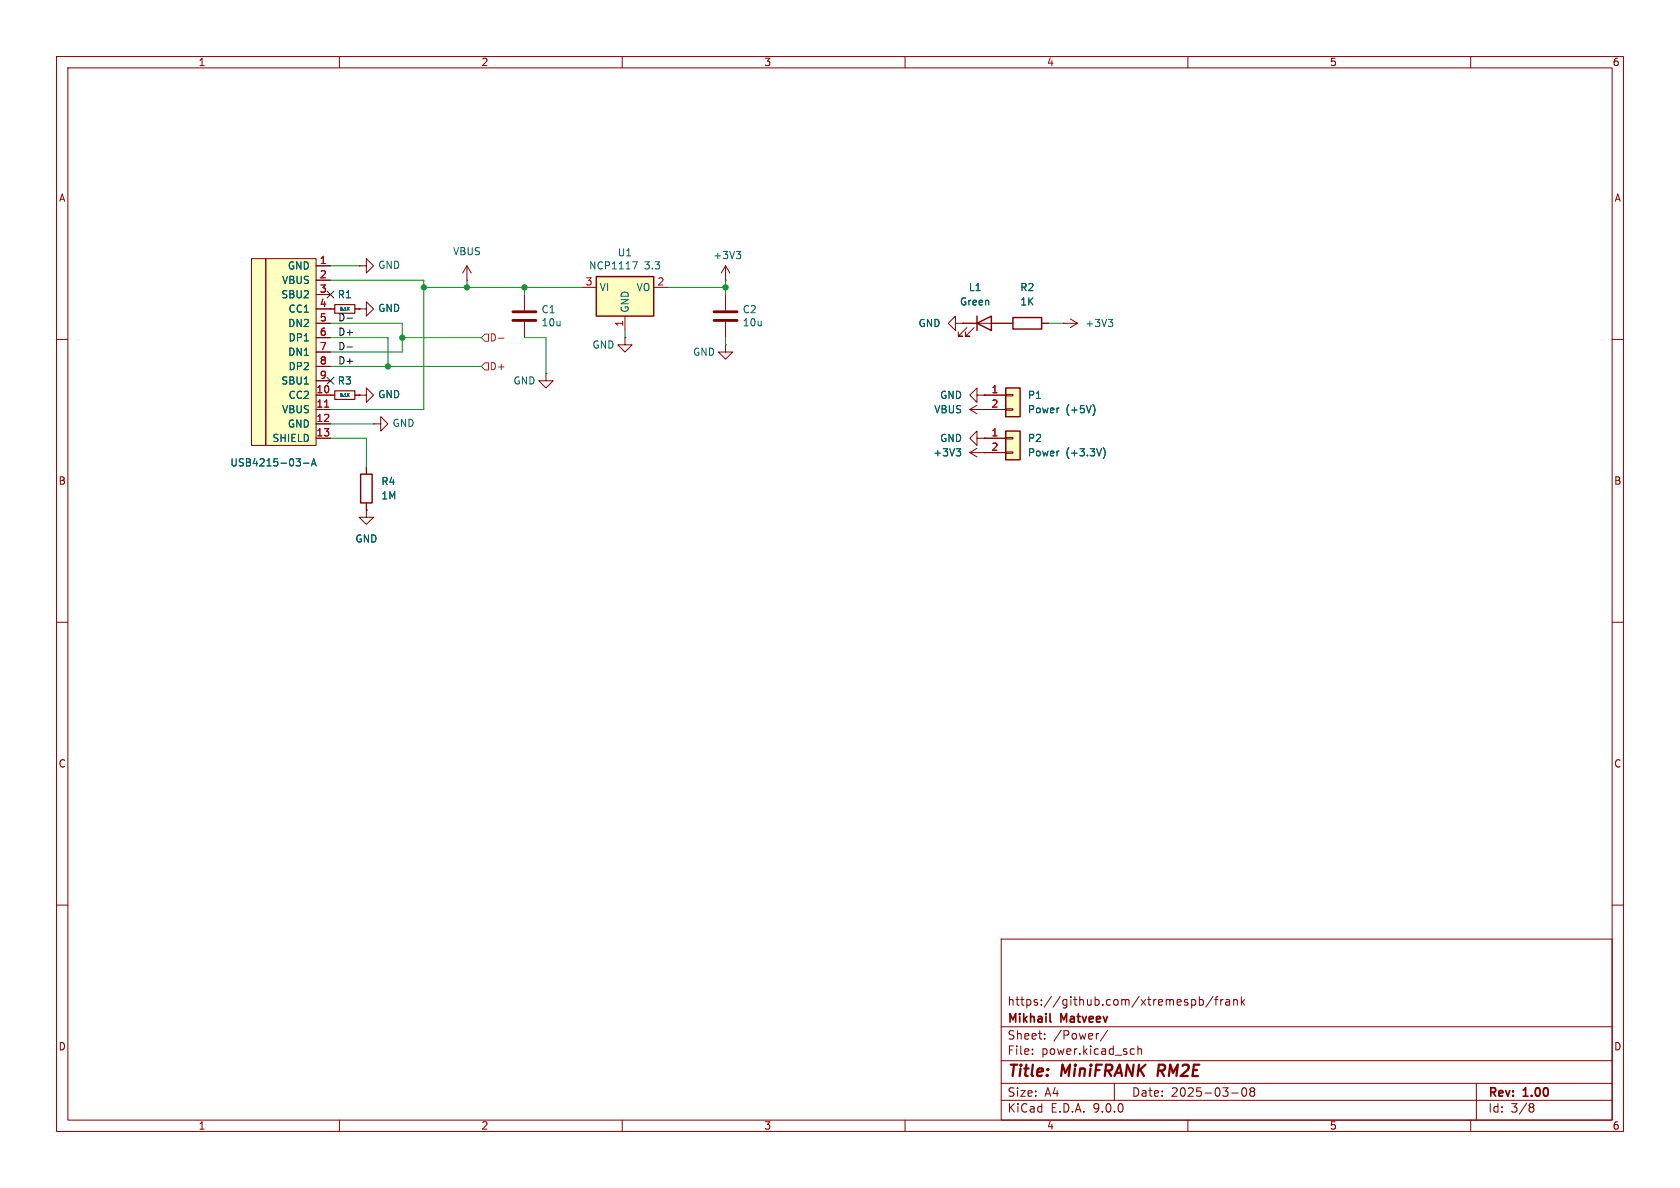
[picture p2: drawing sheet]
<svg xmlns="http://www.w3.org/2000/svg" width="297mm" height="210mm" viewBox="0 0 297 210" stroke-linecap="round" stroke-linejoin="round" font-family="sans-serif">
<g fill="none" stroke="#840000" stroke-width=".18">
<path d="M10 10h277v190h-277zM12 12h273v186h-273zM60 10v2M110 10v2M160 10v2M210 10v2M260 10v2M10 60h2M285 60h2M10 110h2M285 110h2M10 160h2"/>
<path d="M177 166h108v32h-108zM210.7 176.8l.4-.1 .3 .3v.4l-.2 .2h-.5M212 176.8l.5-.1 .2 .3v.4l-.1 .2h-.6M212 176.2v1.5M214.5 176.1l-1.3 2M214.7 176.7h.6M215.3 176.2l-.3 .2v1.3M215.8 176.7v1M216.2 176.7l-.2 .1-.2 .2M216.7 176.8h.6l.1 .9M217.4 177.1h-.5a.29 .29 0 0 0-.2 .3 .29 .29 0 0 0 .2 .3l.5-.1M218.1 176.8l.2-.1 .4 .1v.9"/>
<path d="M218.1 176.7v1M219.5 176.2v1.5M219.6 177.1l.4 .6M220 176.7l-.5 .6M285 160h2M60 198v2M110 198v2M160 198v2M177 194.5h108M177 191.5h108M177 187.5h108M177 181.5h108"/>
<path d="M182.5 186.3v.1M182.5 185.5v.1M184.7 183.6v.1M184.7 182.8v.1M194.2 182.7l-.2 .1M195.8 182.1l-1.3 2M197 191.5v3M200.1 185.4l.4 .1M200.5 186.3l-.4 .1M201.2 185.5l.2-.1 .3 .1 .1 .9M201.2 184.9v1.5M210 198v2"/>
<path d="M217.7 193.2h1.2M219.7 192.4l.2-.1a.81 .81 0 0 1 .6 .6 .81 .81 0 0 1-.3 .8l-.2 .1a.81 .81 0 0 1-.3-1.4zM221.2 192.9l-.2-.2 .2-.4 .5 .1 .1 .2-.3 .3M221.2 192.9l-.2 .3v.5l.2 .1 .5-.1 .1-.2-.1-.4-.2-.2M221.2 192.9h.3M260 198v2M261 191.5v6.5M270.6 195.1l.4 .1 .2 .2-.3 .3M270.6 195.7h.3M270.9 195.7l.2 .2 .1 .4-.2 .2-.4 .1"/>
</g>
<path d="M204.9 188.2l-.3 2" fill="none" stroke="#840000" stroke-width=".4"/>
<path d="M185.6 180.5l.2 .2" fill="none" stroke="#840000" stroke-width=".3"/>
<path d="M105.4 48.9h10.2v7h-10.2z" fill="#ffffc2"/>
<path d="M105.4 48.9h10.2v7h-10.2z" fill="none" stroke="#840000" stroke-width=".25"/>
<g fill="none" stroke="#840000" stroke-width=".18">
<path d="M102.9 50.8h2.5M110.5 59.7v1.3h1.3l-1.3 1.2-1.3-1.2h1.3M110.5 59.7h.1M110.5 55.9v2.5M115.6 50.8h2.5M128.3 49.5h.1M128.3 47l-.8 1.3M128.3 47l.7 1.3M128.3 47v2.5M128.3 52.1v2.8M128.3 56.9v2.8M58.4 69.9h.8"/>
<path d="M62.7 69.9h.8M63.5 69.9h1.3v-1.3l1.2 1.3-1.2 1.2v-1.2M63.5 69.9h.1M128.3 61v1.2h1.2l-1.2 1.3-1.3-1.3h1.3M128.3 61h.1"/>
</g>
<path d="M111.8 46.3h.9l-.6 1.2M130.2 44.4h.7l-.4 .5M130.7 44.9l.2 .3v.3l-.2 .2M61.5 69.8l.2 .3M61.7 69.6l-.3 .3" fill="none" stroke="#006464" stroke-width=".18"/>
<path d="M126.2 55.1h4.1M126.2 56.6h4.1" fill="none" stroke="#840000" stroke-width=".51"/>
<path d="M59.2 69.1h3.5v1.5h-3.5z" fill="none" stroke="#840000" stroke-width=".2"/>
<g fill="#ffffc2">
<path d="M44.4 45.7h2.6v33h-2.6z"/>
<path d="M47 45.7h8.9v33h-8.9z"/>
</g>
<g fill="none" stroke="#840000" stroke-width=".18">
<path d="M44.4 45.7h2.6v33h-2.6zM47 45.7h8.9v33h-8.9zM55.9 47h2.5M55.9 49.5h2.5M55.9 52.1h2.5M55.9 54.6h2.5M55.9 57.2h2.5M55.9 59.7h2.5M63.5 47h1.3v-1.3l1.2 1.3-1.2 1.3v-1.3M63.5 47h.1M168.9 57.2v-1.3l-1.3 1.3 1.3 1.2v-1.2h1.3M170.2 57.2h.1"/>
<path d="M170.2 57.2h8.9M170.9 57.9l-1.5 1.5h.8h-.8v-.7M172.2 57.9l-1.5 1.5h.7h-.7v-.7M184.1 57.2h1.3M188 57.2h.1M188 57.2h2.5M189.2 56.4l1.3 .8M190.5 57.2l-1.3 .7M55.9 62.2h2.5M55.9 64.8h2.5M55.9 67.3h2.5M55.9 69.9h2.5"/>
<path d="M55.9 72.4h2.5M55.9 74.9h2.5M55.9 77.5h2.5M172.7 69.9v-1.3l-1.3 1.3 1.3 1.2v-1.2h1.3M172.7 77.5v-1.3l-1.3 1.3 1.3 1.2v-1.2h1.3M172.7 79.2l-1.3 .8M174 69.9h.1M174 77.5h.1M171.4 80l1.3 .8M171.4 80h2.6M174 80h.1"/>
</g>
<path d="M57.4 72h.7" fill="none" stroke="#a90000" stroke-width=".18"/>
<path d="M195.9 56.5h.8l-.4 .4M196.5 56.9l.2 .3v.3l-.2 .2M169 79.3h.8l-.4 .5M169.6 79.8l.2 .2v.3l-.2 .3M52.3 81.1h.8l-.4 .5M53.1 81.7v.5M53.7 81.9h.9M55.1 82.4l.4-1.3 .4 1.3M55.2 82h.6" fill="none" stroke="#006464" stroke-width=".18"/>
<path d="M172.7 57.2l2.6-1.3v2.5zM172.7 55.9v2.5M179.1 56.1h5v2.1h-5z" fill="none" stroke="#840000" stroke-width=".25"/>
<path d="M177.8 76.2h2.5v5.1h-2.5z" fill="#ffffc2"/>
<path d="M177.8 76.2h2.5v5.1h-2.5z" fill="none" stroke="#840000" stroke-width=".25"/>
<path d="M174 77.5h3.8M177.8 77.3h1.3v.3h-1.3zM177.8 79.9h1.3v.2h-1.3zM174 80h3.8" fill="none" stroke="#840000" stroke-width=".18"/>
<path d="M195 79.1a1.46 1.46 0 0 1 0 2" fill="none" stroke="#006464" stroke-width=".18"/>
<path d="M177.8 68.6h2.5v5.1h-2.5z" fill="#ffffc2"/>
<path d="M177.8 68.6h2.5v5.1h-2.5zM63.8 83.8h2v5.1h-2z" fill="none" stroke="#840000" stroke-width=".25"/>
<g fill="none" stroke="#840000" stroke-width=".18">
<path d="M55.9 54.6h3.3M55.9 47h2.5M55.9 49.5h2.5M55.9 52.1h2.5M55.9 57.2h2.5M55.9 59.7h2.5M62.7 54.6h.8M63.5 54.6h1.3v-1.3l1.2 1.3-1.2 1.3v-1.3M63.5 54.6h.1M82.5 49.5h.1M82.5 47l-.7 1.3M82.5 47l.8 1.3"/>
<path d="M82.5 47v2.5M92.7 52.1v2.8M92.7 56.9v2.8M170.2 57.2h.1M170.2 57.2h2.5M175.3 57.2h3.8M184.1 57.2h1.3M55.9 69.9h3.3M55.9 72.4h2.5M55.9 62.2h2.5M55.9 64.8h2.5M55.9 67.3h2.5"/>
<path d="M55.9 74.9h2.5M55.9 77.5h2.5M62.7 69.9h.8M63.5 69.9h.1M66 74.9h1.3v-1.2l1.3 1.2-1.3 1.3v-1.3M66 74.9h.1M96.5 66v1.3h1.3l-1.3 1.3-1.3-1.3h1.3M96.5 66h.1M171.4 72.4h6.4M171.4 72.4l1.3 .8M172.7 71.6l-1.3 .8M174 72.4h.1"/>
<path d="M174 77.5h.1M174 69.9h.1M174 69.9h3.8M174 77.5h3.8M177.8 69.7h1.3v.3h-1.3zM177.8 72.3h1.3v.2h-1.3zM64.8 90.2v1.2h1.2l-1.2 1.3-1.3-1.3h1.3M64.8 90.2h.1M64.8 82.6v1.2M64.8 88.9v1.3M174 80h.1M174 80h3.8"/>
</g>
<g fill="none" stroke="#006464" stroke-width=".18">
<path d="M61.5 54.5l.2 .3M61.7 54.3l-.3 .3M61.5 69.8l.2 .3M61.7 69.6l-.3 .3M169 79.3h.8l-.4 .5M169.6 79.8l.2 .2v.3l-.2 .3M193.3 71.6a1.49 1.49 0 0 1 0 1.8M195 79.1a1.46 1.46 0 0 1 0 2M52.3 81.1h.8l-.4 .5M53.1 81.7v.5M53.7 81.9h.9M55.1 82.4l.4-1.3 .4 1.3"/>
<path d="M55.2 82h.6"/>
</g>
<path d="M59.2 53.8h3.5v1.6h-3.5z" fill="none" stroke="#840000" stroke-width=".2"/>
<path d="M90.7 55.1h4M90.7 56.6h4" fill="none" stroke="#840000" stroke-width=".51"/>
<path d="M85.7 59.1h.7v1.2h-.7l-.6-.6zM88.1 59.8h1M85.7 64.1h.7v1.3h-.7l-.6-.6z" fill="none" stroke="#725600" stroke-width=".18"/>
<path d="M61.4 56.2h.9M61.4 61.3h.9" fill="none" stroke="#0f0f0f" stroke-width=".18"/>
<g fill="none" stroke="#009600" stroke-width=".18">
<path d="M58.4 49.5h16.5v22.9h-16.5M58.4 59.7h10.2v5.1M58.4 47h5.1M58.4 57.2h12.7v5h-12.7M71.1 59.7h14M74.9 50.8h28M82.5 49.5v1.3M92.7 50.8v1.3M92.7 59.7h3.8v6.3M110.5 58.4v1.3M118.1 50.8h10.2M128.3 49.5v2.6"/>
<path d="M128.3 59.7v1.3M185.4 57.2h2.6M58.4 77.5h6.4v5.1M58.4 74.9h7.6M58.4 64.8h26.7"/>
</g>
<path d="M57.8 51.5l1.2 1.2M59 51.5l-1.2 1.2M57.8 66.7l1.2 1.2M59 66.7l-1.2 1.2" fill="none" stroke="#000084" stroke-width=".18"/>
<path d="M57.4 72h.7" fill="none" stroke="#a90000" stroke-width=".18"/>
<g fill="#009600" stroke="#009600" stroke-width=".18">
<circle cx="71.1" cy="59.7" r=".46"/>
<circle cx="68.6" cy="64.8" r=".46"/>
<circle cx="74.9" cy="50.8" r=".46"/>
<circle cx="82.5" cy="50.8" r=".46"/>
<circle cx="92.7" cy="50.8" r=".46"/>
<circle cx="128.3" cy="50.8" r=".46"/>
</g>
<g font-size="2.8" fill="#840000">
<text x="178" y="190.9">Title:</text>
<text x="187.7" y="190.9">MiniFRANK</text>
<text x="205.5" y="190.9">RM2E</text>
</g>
<g font-size="2.1" fill="#840000">
<text x="178" y="178">https://github.com/xtremespb/frank</text>
<text x="178" y="184">Sheet:</text>
<text x="178" y="181.2">Mikhail</text>
<text x="186.2" y="184">/Power/</text>
<text x="187.6" y="181.2">Matveev</text>
<text x="178" y="186.7">File:</text>
<text x="184.1" y="186.7">power.kicad_sch</text>
<text x="178" y="196.9">KiCad</text>
<text x="178" y="194.1">Size:</text>
<text x="184.7" y="194.1">A4</text>
<text x="185.7" y="196.9">E.D.A.</text>
<text x="193.3" y="196.9">9.0.0</text>
<text x="200" y="194.1">Date:</text>
<text x="207" y="194.1">2025-03-08</text>
<text x="263" y="194.3">Rev:</text>
<text x="263" y="196.9">Id:</text>
<text x="267.1" y="196.9">3/8</text>
<text x="269.4" y="194.3">1.00</text>
</g>
<g font-size="1.8" fill="#840000">
<text x="35" y="11.9">1</text>
<text x="85" y="11.9">2</text>
<text x="135" y="11.9">3</text>
<text x="185" y="11.9">4</text>
<text x="235" y="11.9">5</text>
<text x="285" y="11.9">6</text>
<text x="10.3" y="35.9">A</text>
<text x="285.3" y="35.9">A</text>
<text x="10.3" y="85.9">B</text>
<text x="285.3" y="85.9">B</text>
<text x="10.3" y="135.9">C</text>
<text x="285.3" y="135.9">C</text>
<text x="10.3" y="185.9">D</text>
<text x="285.3" y="185.9">D</text>
<text x="35" y="199.9">1</text>
<text x="85" y="199.9">2</text>
<text x="135" y="199.9">3</text>
<text x="185" y="199.9">4</text>
<text x="235" y="199.9">5</text>
<text x="285" y="199.9">6</text>
</g>
<g font-size="1.8" fill="#006464">
<text x="50.8" y="47.9">GND</text>
<text x="66.8" y="47.7">GND</text>
<text x="80" y="45.3">VBUS</text>
<text x="104" y="47.8">NCP1117</text>
<text x="109.1" y="45.5">U1</text>
<text x="113.9" y="47.8">3.3</text>
<text x="126" y="46">+3V3</text>
<text x="49.6" y="52.9">SBU2</text>
<text x="49.8" y="50.4">VBUS</text>
<text x="59.6" y="52.9">R1</text>
<text x="105.9" y="51.7">VI</text>
<text x="112.4" y="51.7">VO</text>
<text x="171.2" y="51.7">L1</text>
<text x="180.3" y="51.7">R2</text>
<text x="50.9" y="58">DN2</text>
<text x="50.9" y="55.5">CC1</text>
<text x="66.8" y="55.3">GND</text>
<text x="95.6" y="55.6">C1</text>
<text x="95.6" y="57.9">10u</text>
<text x="111.4" y="55.4" transform="rotate(-90 111.4 55.4)">GND</text>
<text x="131.2" y="55.6">C2</text>
<text x="131.2" y="57.9">10u</text>
<text x="162.3" y="58">GND</text>
<text x="169.6" y="54.2">Green</text>
<text x="180.3" y="54.2">1K</text>
<text x="191.8" y="58">+3V3</text>
<text x="50.9" y="63.1">DN1</text>
<text x="50.9" y="60.6">DP1</text>
<text x="50.9" y="65.6">DP2</text>
<text x="104.6" y="61.8">GND</text>
<text x="122.4" y="63.1">GND</text>
<text x="49.6" y="68.2">SBU1</text>
<text x="50.9" y="70.7">CC2</text>
<text x="59.6" y="68.2">R3</text>
<text x="66.8" y="70.6">GND</text>
<text x="90.7" y="68.2">GND</text>
<text x="166.1" y="70.7">GND</text>
<text x="181.6" y="70.7">P1</text>
<text x="49.8" y="73.3">VBUS</text>
<text x="50.8" y="75.8">GND</text>
<text x="69.3" y="75.7">GND</text>
<text x="165.1" y="73.3">VBUS</text>
<text x="181.6" y="73.3">Power</text>
<text x="188.4" y="73.3">(+5V)</text>
<text x="40.6" y="82.7">USB4215-03-A</text>
<text x="48.1" y="78.3">SHIELD</text>
<text x="164.9" y="80.9">+3V3</text>
<text x="166.1" y="78.3">GND</text>
<text x="181.6" y="78.3">P2</text>
<text x="181.6" y="80.9">Power</text>
<text x="188.4" y="80.9">(+3.3V)</text>
<text x="67.3" y="86">R4</text>
<text x="67.3" y="88.5">1M</text>
<text x="62.7" y="96.1">GND</text>
</g>
<g font-size="1.8" fill="#a90000">
<text x="56.4" y="46.7">1</text>
<text x="56.4" y="49.3">2</text>
<text x="56.4" y="51.8">3</text>
<text x="103.4" y="50.5">3</text>
<text x="116.1" y="50.5">2</text>
<text x="56.4" y="54.4">4</text>
<text x="56.4" y="56.9">5</text>
<text x="56.4" y="59.4">6</text>
<text x="110.2" y="57.9" transform="rotate(-90 110.2 57.9)">1</text>
<text x="56.4" y="62">7</text>
<text x="56.4" y="64.5">8</text>
<text x="55.8" y="69.6">10</text>
<text x="56.4" y="67.1">9</text>
<text x="175.2" y="69.6">1</text>
<text x="55.8" y="72.1">11</text>
<text x="55.8" y="74.7">12</text>
<text x="55.8" y="77.2">13</text>
<text x="175.2" y="77.2">1</text>
<text x="175.2" y="72.1">2</text>
<text x="175.2" y="79.8">2</text>
</g>
<g font-size="1.8" fill="#0f0f0f">
<text x="59.7" y="56.9">D-</text>
<text x="59.7" y="59.4">D+</text>
<text x="59.7" y="62">D-</text>
<text x="59.7" y="64.5">D+</text>
</g>
<g font-size="1.8" fill="#725600">
<text x="86.5" y="65.6">D+</text>
<text x="86.5" y="60.6">D-</text>
</g>
<g font-size=".7" fill="#006464">
<text x="60" y="55.1">5.1K</text>
<text x="60" y="70.3">5.1K</text>
</g>
</svg>
